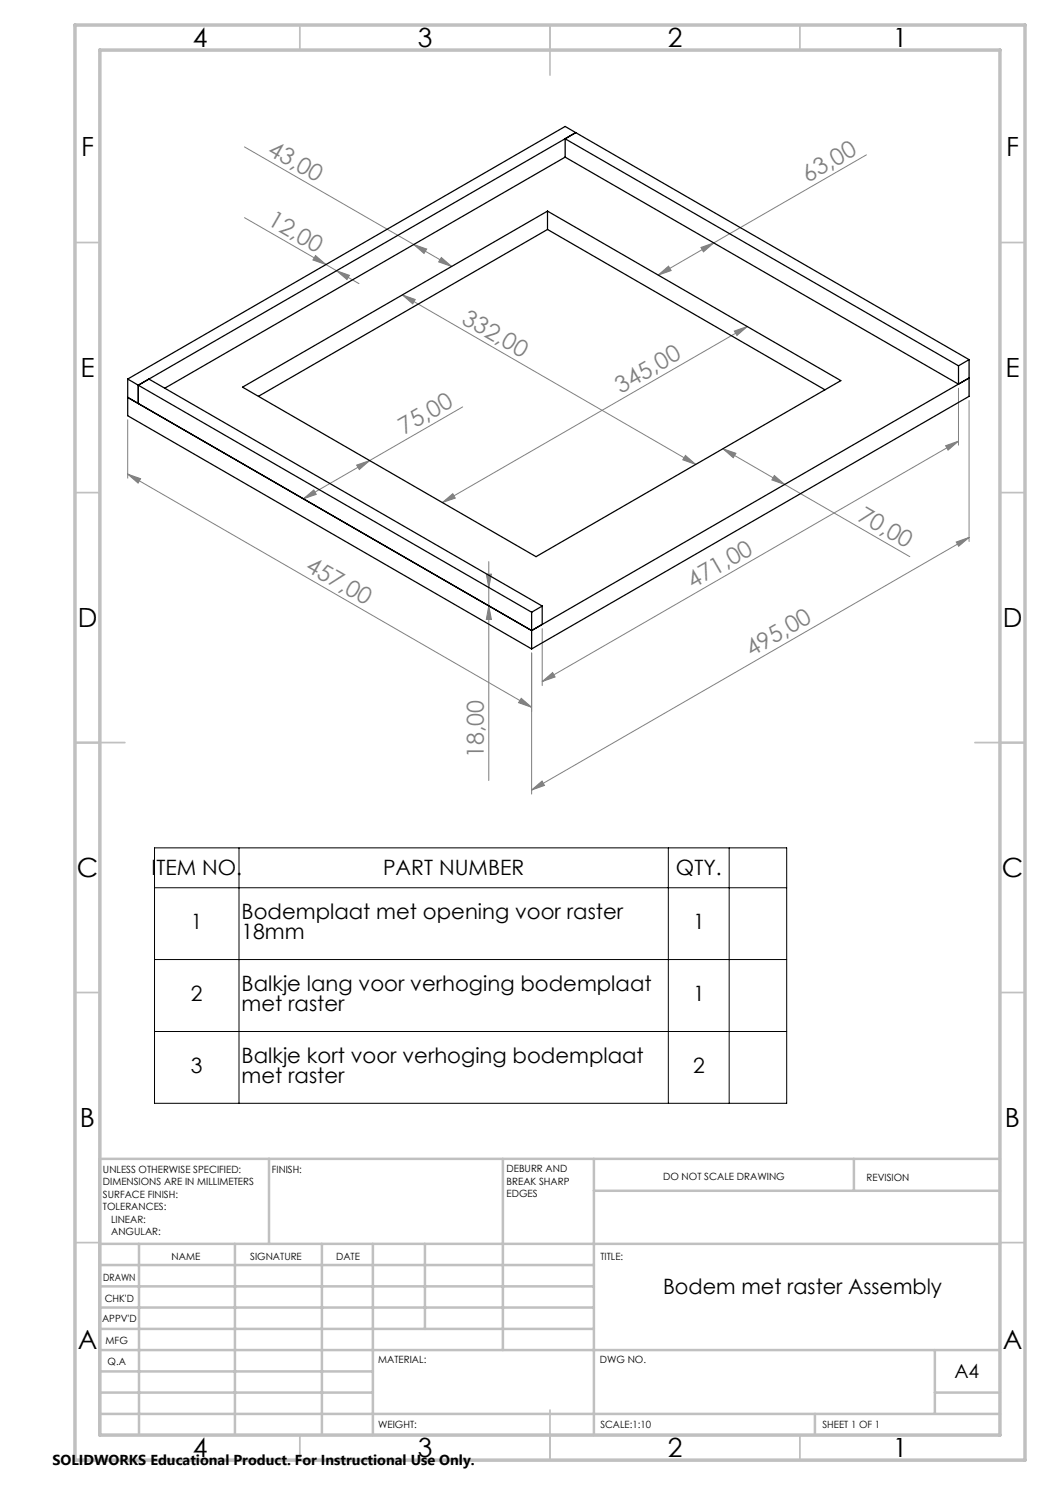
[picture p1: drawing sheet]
<svg xmlns="http://www.w3.org/2000/svg" width="210mm" height="297mm" viewBox="0 0 210 297" stroke-linecap="round" stroke-linejoin="round" font-family="sans-serif">
<g fill="none" stroke="#808080" stroke-width=".2">
<path d="M48.9 29.4l41.4 23.9M173.3 31l-30.5 17.6M48.9 43.5l16.3 9.4M63.1 51.1l2.1 1.8-2.6-.9zM65.2 52.9l2.1 1.2M67.3 54.1l2.6 1-.5 .8zM67.3 54.1l4.5 2.6M80.5 59l2.5 .9-.5 .9zM80.5 59l58.6 33.9M82.7 48.9l2.6 .9-.5 .9zM88.3 51.5l2 1.8-2.6-.9zM131.6 55l2.1-1.8 .5 .9z"/>
<path d="M140.2 49.5l2.6-.9-2.1 1.8zM142.8 48.6l-11.2 6.4M146.9 66.2l2.6-.9-2.1 1.8zM149.5 65.3l-61 35.2M191.7 77.6v11.4M25.5 94.8l2.6 .9-.5 .9zM25.5 84v11.6M25.5 94.8l80.8 46.7M60.7 99.8l2.1-1.8 .5 .9zM71.3 93l2.6-.9-2 1.8zM92.5 81.4l-31.8 18.4M137.1 91.1l2 1.8-2.5-.9z"/>
<path d="M144.6 89.7l2.6 1-.6 .8zM144.6 89.7l37.4 21.6M154.9 95.1l2.1 1.8-2.6-.9zM189.1 89.1l2.6-.9-2.1 1.8zM191.7 88.2l-83.3 48.1M193.8 80.1v28.2M88.5 100.5l2.1-1.8 .5 .9zM97.3 114.8h1l-.5 2.7zM97.8 112.3v43.8M191.2 108.4l2.6-.9-2.1 1.8zM193.8 107.5l-87.5 50.5M97.8 121.2l.5 2.7h-1z"/>
<path d="M104.2 139.7l2.1 1.8-2.6-1zM106.3 130.6v28.2M108.4 136.3l2.1-1.8 .5 .9zM108.4 125.7v11.4M106.3 158l2.1-1.8 .5 .9z"/>
</g>
<path d="M30.9 169.6h126.4v51.1h-126.4zM30.9 177.5h126.4M47.8 169.6v51.1M133.7 169.6v51.1M145.8 169.6v51.1M30.9 191.9h126.4M30.9 206.3h126.4" fill="none" stroke="#000" stroke-width=".2"/>
<g fill="none" stroke="#c0c0c0" stroke-width=".35">
<path d="M60 5v5M110 5v10M160 5v5M15 48.5h5M200 48.5h5M15 98.5h5M200 98.5h5M15 148.5h10M195 148.5h10M15 198.5h5M200 198.5h5M15 248.5h5"/>
<path d="M200 248.5h5M60 287v5M110 282v10M160 287v5"/>
</g>
<g fill="none" stroke="#c0c0c0" stroke-width=".5">
<path d="M53.8 231.8v17M100.6 231.8v38.2M118.8 231.8v55.2M118.8 238.2h81.2M170.8 231.8v6.4M200 231.8h-180v55.2M20 248.8h180M20 257.3h98.8M20 253h98.8M27.8 248.8v38.2M47 248.8v38.2M64.4 248.8v38.2"/>
<path d="M74.6 248.8v38.2M85 248.8v17M20 265.8h98.8M20 261.5h98.8M20 278.5h54.6M20 274.3h54.6M20 270h180M187 278.5h13M187 270v12.8M20 282.8h180M163 282.8v4.2"/>
</g>
<path d="M15 5h190v287h-190zM20 10h180v277h-180z" fill="none" stroke="#c0c0c0" stroke-width=".7"/>
<g fill="#808080">
<path d="M106.3 158l2.1-1.8 .5 .9zM191.2 108.4l2.6-.9-2.1 1.8z"/>
<path d="M88.5 100.5l2.1-1.8 .5 .9zM146.9 66.2l2.6-.9-2.1 1.8z"/>
<path d="M108.4 136.3l2.1-1.8 .5 .9zM189.1 89.1l2.6-.9-2.1 1.8z"/>
<path d="M140.2 49.5l2.6-.9-2.1 1.8zM131.6 55l2.1-1.8 .5 .9z"/>
<path d="M71.3 93l2.6-.9-2 1.8zM60.7 99.8l2.1-1.8 .5 .9z"/>
<path d="M97.3 114.8h1l-.5 2.7zM97.8 121.2l.5 2.7h-1z"/>
<path d="M82.7 48.9l2.6 .9-.5 .9zM88.3 51.5l2 1.8-2.6-.9zM144.6 89.7l2.6 1-.6 .8zM154.9 95.1l2.1 1.8-2.6-.9zM63.1 51.1l2.1 1.8-2.6-.9zM67.3 54.1l2.6 1-.5 .8zM80.5 59l2.5 .9-.5 .9zM137.1 91.1l2 1.8-2.5-.9zM25.5 94.8l2.6 .9-.5 .9zM104.2 139.7l2.1 1.8-2.6-1z"/>
</g>
<g fill="none" stroke="#000" stroke-width=".25">
<path d="M113 27.8l78.7 45.4M113 31.4l78.7 45.4M113 27.8v3.6M113 31.4l-80.1 46.2M115.1 26.5l-2.1 1.3M115.1 26.5l78.7 45.4M115.1 26.5l-87.4 50.5M115.1 26.5l-2.1-1.2-87.5 50.5M109.5 42.2v3.7M109.5 45.9l-57.8 33.4M109.5 45.9l55.5 32.1M25.5 75.8l2.2 1.2"/>
<path d="M25.5 75.8v7.3l80.8 46.7M27.7 77l2.1-1.2 78.6 45.4M27.7 77l78.6 45.4M27.7 77v3.7l-2.2-1.2 80.8 46.6M48.5 77.4l61-35.2 58.7 33.9-61 35.2zM191.7 73.2v3.6M191.7 76.8l2.1-1.2-87.5 50.5M193.8 71.9l-2.1 1.3M193.8 71.9v7.4l-87.5 50.5M106.3 122.4v7.4M108.4 121.2l-2.1 1.2M108.4 121.2v3.7l-2.1 1.2"/>
</g>
<g font-size="5.3">
<text x="38.5" y="9.5">4</text>
<text x="83.5" y="9.5">3</text>
<text x="133.6" y="9.5">2</text>
<text x="178.6" y="9.5">1</text>
<text x="16.2" y="31.3">F</text>
<text x="201.2" y="31.3">F</text>
<text x="16.1" y="75.5">E</text>
<text x="201.1" y="75.5">E</text>
<text x="15.5" y="125.5">D</text>
<text x="200.5" y="125.5">D</text>
<text x="15.4" y="175.5">C</text>
<text x="200.4" y="175.5">C</text>
<text x="16" y="225.5">B</text>
<text x="201" y="225.5">B</text>
<text x="15.5" y="269.8">A</text>
<text x="200.5" y="269.8">A</text>
<text x="38.5" y="291.5">4</text>
<text x="83.5" y="291.5">3</text>
<text x="133.6" y="291.5">2</text>
<text x="178.6" y="291.5">1</text>
</g>
<g font-size="4.7" fill="#808080">
<text x="53.3" y="30.7" transform="rotate(30 53.3 30.7)">43,00</text>
<text x="161.6" y="36.6" transform="rotate(-30 161.6 36.6)">63,00</text>
<text x="53.3" y="44.9" transform="rotate(30 53.3 44.9)">12,00</text>
<text x="92.1" y="64.5" transform="rotate(30 92.1 64.5)">332,00</text>
<text x="124.2" y="78.7" transform="rotate(-30 124.2 78.7)">345,00</text>
<text x="80.8" y="87" transform="rotate(-30 80.8 87)">75,00</text>
<text x="171.3" y="104" transform="rotate(30 171.3 104)">70,00</text>
<text x="60.9" y="114" transform="rotate(30 60.9 114)">457,00</text>
<text x="138.6" y="117.7" transform="rotate(-30 138.6 117.7)">471,00</text>
<text x="150.3" y="131.4" transform="rotate(-30 150.3 131.4)">495,00</text>
<text x="96.8" y="151.6" transform="rotate(-90 96.8 151.6)">18,00</text>
</g>
<g font-size="4.2">
<text x="30.3" y="175.1">ITEM NO.</text>
<text x="76.6" y="175.1">PART NUMBER</text>
<text x="135.2" y="175.1">QTY.</text>
<text x="38.2" y="185.8">1</text>
<text x="48.3" y="183.8">Bodemplaat met opening voor raster</text>
<text x="138.6" y="185.8">1</text>
<text x="48.3" y="187.9">18mm</text>
<text x="38.2" y="200.2">2</text>
<text x="48.3" y="198.2">Balkje lang voor verhoging bodemplaat</text>
<text x="48.3" y="202.3">met raster</text>
<text x="138.6" y="200.2">1</text>
<text x="38.2" y="214.6">3</text>
<text x="48.3" y="212.6">Balkje kort voor verhoging bodemplaat</text>
<text x="138.6" y="214.6">2</text>
<text x="48.3" y="216.7">met raster</text>
<text x="132.6" y="258.9">Bodem met raster Assembly</text>
</g>
<text font-size="3.9" x="190.9" y="275.5">A4</text>
<text font-size="2.9" x="10.5" y="292.9">SOLIDWORKS Educational Product. For Instructional Use Only.</text>
<g font-size="2">
<text x="20.6" y="234.6">UNLESS OTHERWISE SPECIFIED:</text>
<text x="20.6" y="237.1">DIMENSIONS ARE IN MILLIMETERS</text>
<text x="20.6" y="239.6">SURFACE FINISH:</text>
<text x="54.4" y="234.6">FINISH:</text>
<text x="101.3" y="234.5">DEBURR AND</text>
<text x="101.3" y="237">BREAK SHARP</text>
<text x="101.3" y="239.5">EDGES</text>
<text x="132.6" y="236">DO NOT SCALE DRAWING</text>
<text x="173.3" y="236.2">REVISION</text>
<text x="20.6" y="242.1">TOLERANCES:</text>
<text x="22.2" y="244.6">LINEAR:</text>
<text x="22.2" y="247.1">ANGULAR:</text>
<text x="34.3" y="252">NAME</text>
<text x="50" y="251.9">SIGNATURE</text>
<text x="67.2" y="251.9">DATE</text>
<text x="120.1" y="251.9">TITLE:</text>
<text x="20.6" y="256.1">DRAWN</text>
<text x="20.9" y="260.3">CHK'D</text>
<text x="20.4" y="264.4">APPV'D</text>
<text x="21.1" y="268.8">MFG</text>
<text x="21.5" y="273">Q.A</text>
<text x="75.6" y="272.5">MATERIAL:</text>
<text x="120" y="272.5">DWG NO.</text>
<text x="75.6" y="285.5">WEIGHT:</text>
<text x="120.1" y="285.6">SCALE:1:10</text>
<text x="164.5" y="285.6">SHEET 1 OF 1</text>
</g>
</svg>
